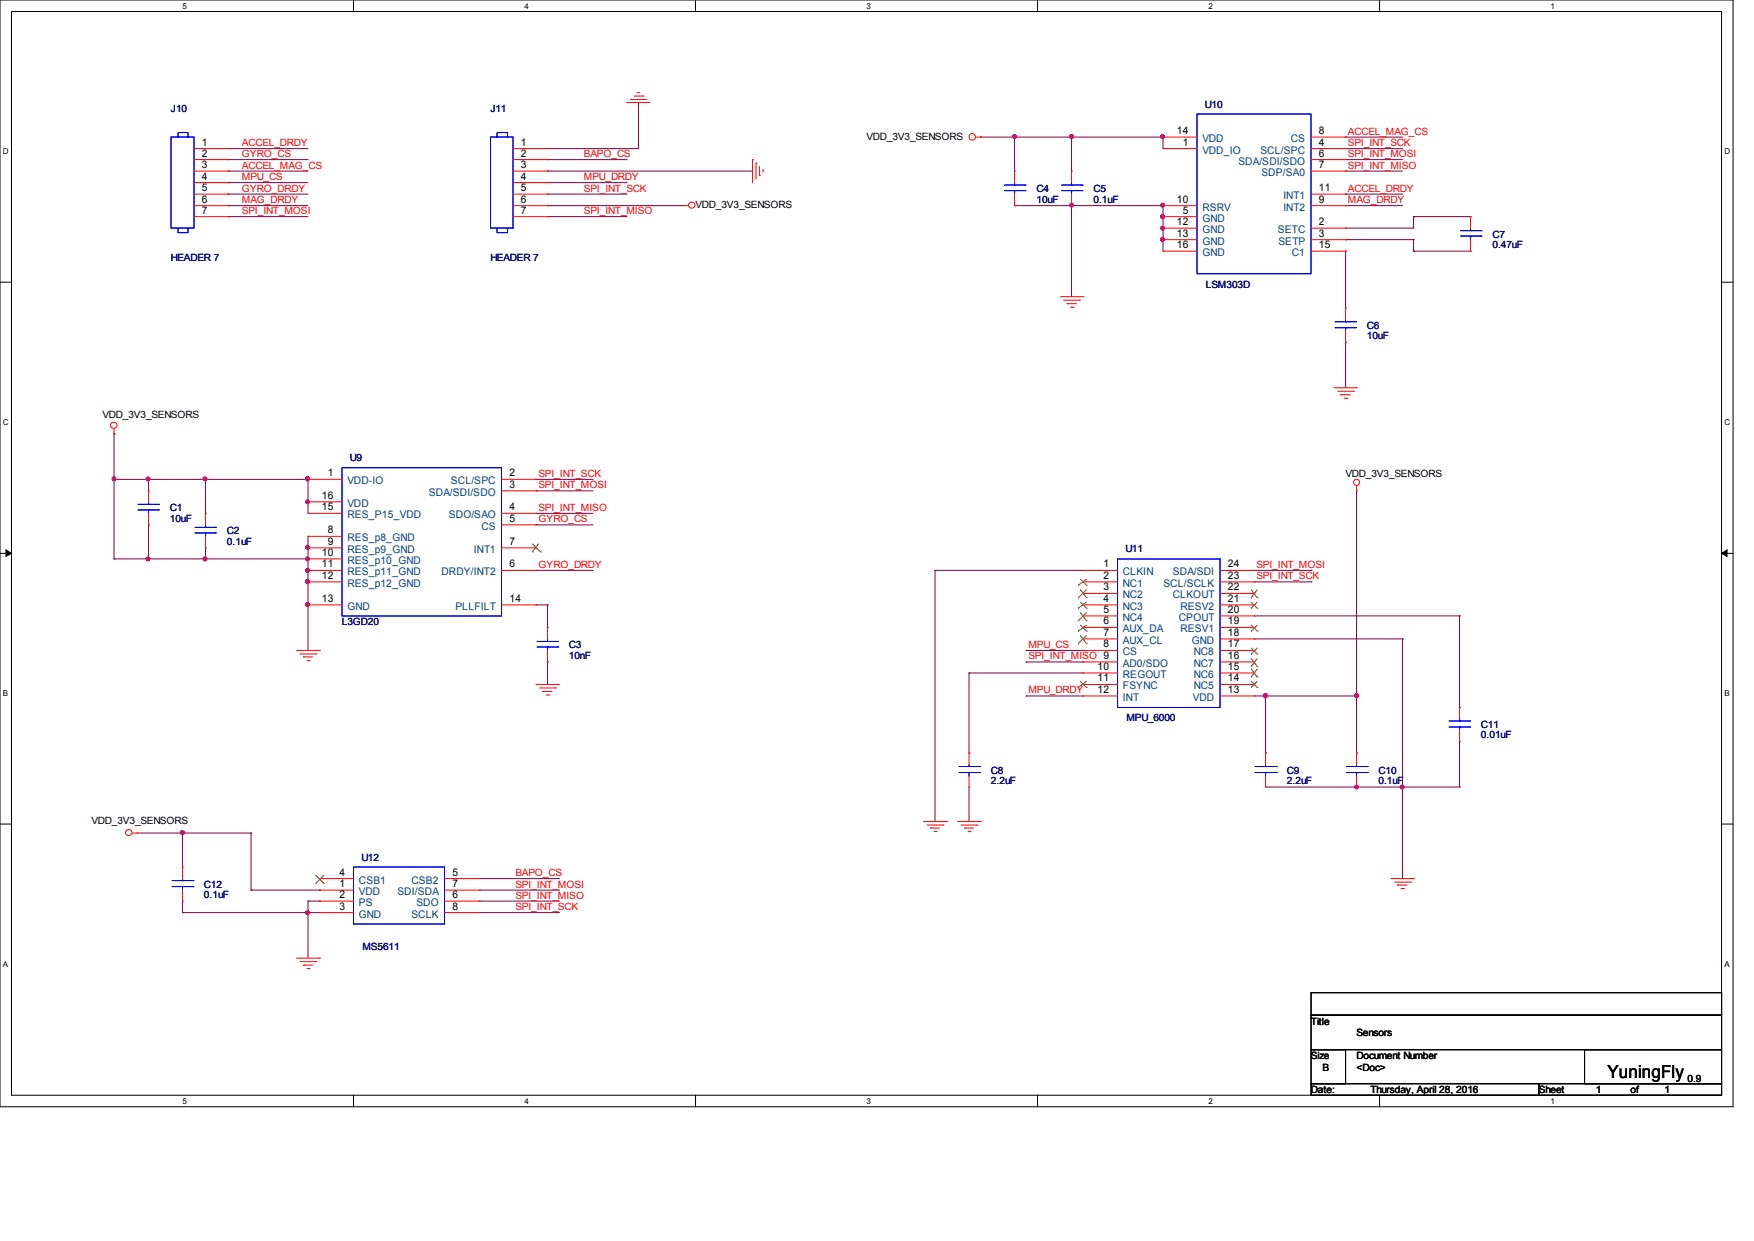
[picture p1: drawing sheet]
# OrCAD Capture schematic YUNINGFLYIMU.DSN
size B; title: Sensors; rev: 0.9

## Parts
C1  10uF
C2  0.1uF
C3  10nF
C4  10uF
C5  0.1uF
C6  10uF
C7  0.47uF
C8  2.2uF
C9  2.2uF
C10  0.1uF
C11  0.01uF
C12  0.1uF
J10  HEADER 7
J11  HEADER 7
U9  L3GD20
U10  LSM303D
U11  MPU_6000
U12  MS5611

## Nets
GND: C1.1 C1.2 C2.1 C2.2 C3.2 C4.1 C4.2 C5.1 C5.2 C6.2 C8.2 C9.1 C9.2 C10.1 C10.2 C11.2 C12.1 C12.2 J11.1 J11.3 J11.6 U9.1(VDD-IO) U9.8(RES_p8_GND) U9.9(RES_p9_GND) U9.10(RES_p10_GND) U9.11(RES_p11_GND) U9.12(RES_p12_GND) U9.13(GND) U9.15(RES_P15_VDD) U9.16(VDD) U10.1(VDD_IO) U10.5(GND) U10.10(RSRV) U10.12(GND) U10.13(GND) U10.14(VDD) U10.16(GND) U11.1(CLKIN) U11.13(VDD) U11.18(GND) U12.1(VDD) U12.2(PS) U12.3(GND)
ACCEL_DRDY: J10.1 U10.11(INT1)
ACCEL_MAG_CS: J10.3 U10.8(CS)
BAPO_CS: J11.2 U12.5(CSB2)
GYRO_CS: J10.2 U9.5(CS)
GYRO_DRDY: J10.5 U9.6(DRDY/INT2)
MAG_DRDY: J10.6 U10.9(INT2)
MPU_CS: J10.4 U11.8(CS)
MPU_DRDY: J11.4 U11.12(INT)
SPI_INT_MISO: J11.7 U9.4(SDO/SAO) U10.7(SDP/SA0) U11.9(AD0/SDO) U12.6(SDO)
SPI_INT_MOSI: J10.7 U9.3(SDA/SDI/SDO) U10.6(SDA/SDI/SDO) U11.24(SDA/SDI) U12.7(SDI/SDA)
SPI_INT_SCK: J11.5 U9.2(SCL/SPC) U10.4(SCL/SPC) U11.23(SCL/SCLK) U12.8(SCLK)
N30785: C3.1 U9.14(PLLFILT)
N31576: C7.1 U10.2(SETC)
N31588: C7.2 U10.3(SETP)
N31600: C6.1 U10.15(C1)
N32350: C8.1 U11.10(REGOUT)
N32555: C11.1 U11.20(CPOUT)

Not connected (* = marked no-connect by the designer): U9 7(INT1)*; U11 2(NC1)* 3(NC2)* 4(NC3)* 5(NC4)* 6(AUX_DA)* 7(AUX_CL)* 11(FSYNC)* 14(NC5)* 15(NC6)* 16(NC7)* 17(NC8)* 19(RESV1)* 21(RESV2)* 22(CLKOUT)*; U12 4(CSB1)*
